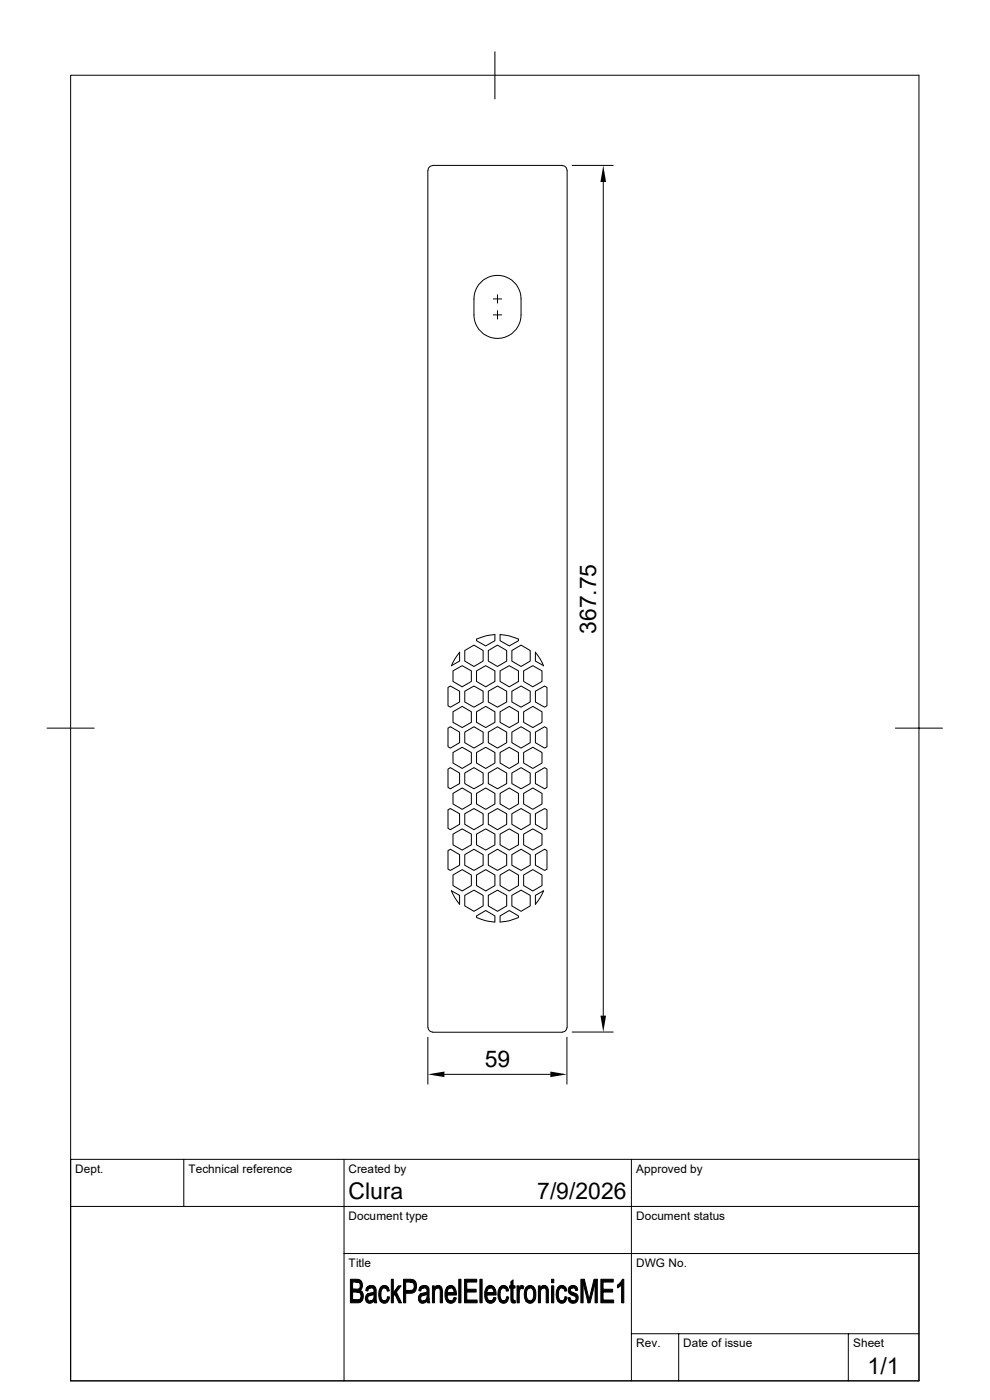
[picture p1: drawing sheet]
<svg xmlns="http://www.w3.org/2000/svg" width="210mm" height="297mm" viewBox="0 0 210 297" stroke-linecap="round" stroke-linejoin="round" font-family="sans-serif">
<g fill="none" stroke="#000" stroke-width=".21">
<path d="M15 16h179.9v276.9h-179.9zM105 11v10M90.8 36.1v181.9M91.8 35.1l-.5 .2-.4 .3-.1 .5M91.8 35.1h27.5M119.3 35.1l.7 .3 .3 .7M120.3 36.1v181.9M121.4 35.1h8.7M128 38.6v176.9M102 59.9a5 5 0 0 1 5.5-1.1 5 5 0 0 1 3 4.6v3.4a5 5 0 0 1-5 5 5 5 0 0 1-5-5v-3.4a4.9 4.9 0 0 1 1.5-3.5zM104.6 63.4h1.8M104.6 66.8h1.8"/>
<path d="M105.5 62.5v1.8M105.5 65.9v1.8M98.6 138l1.9-1.1 2 1.1v2.3l-2 1.1-1.9-1.1zM101.1 135.6l1.9-.7 2-.3v1.3l-2 1.1-1.9-1.1zM103.6 138l1.9-1.1 2 1.1v2.3l-2 1.1-1.9-1.1zM106.1 134.6l2 .3 1.2 .4 .7 .3v.3l-2 1.1-1.9-1.1zM108.6 138l1.9-1.1 2 1.1v2.3l-2 1.1-1.9-1.1zM10 154.5h10M95 154.5l.5-.3 2 1.1v2.3l-2 1.1-.5-.3zM95 145.8l.5-.3 2 1.1v2.3l-2 1.1-.5-.3zM95.8 141.2l1.7-.9v-2l-1 1.4-.7 1.6M96.1 151l1.9-1.1 2 1.1v2.2l-2 1.1-1.9-1.1z"/>
<path d="M96.1 159.6l1.9-1.1 2 1.1v2.3l-2 1.1-1.9-1.1zM96.1 142.3l1.9-1.1 2 1.1v2.3l-2 1.1-1.9-1.1zM98.6 146.6l1.9-1.1 2 1.1v2.3l-2 1.1-1.9-1.1zM98.6 155.3l1.9-1.1 2 1.1v2.3l-2 1.1-1.9-1.1zM101.1 159.6l1.9-1.1 2 1.1v2.3l-2 1.1-1.9-1.1zM101.1 142.3l1.9-1.1 2 1.1v2.3l-2 1.1-1.9-1.1zM101.1 151l1.9-1.1 2 1.1v2.2l-2 1.1-1.9-1.1zM103.6 155.3l1.9-1.1 2 1.1v2.3l-2 1.1-1.9-1.1zM103.6 146.6l1.9-1.1 2 1.1v2.3l-2 1.1-1.9-1.1zM106.1 151l1.9-1.1 2 1.1v2.2l-2 1.1-1.9-1.1zM106.1 142.3l1.9-1.1 2 1.1v2.3l-2 1.1-1.9-1.1zM106.1 159.6l1.9-1.1 2 1.1v2.3l-2 1.1-1.9-1.1z"/>
<path d="M108.6 155.3l1.9-1.1 2 1.1v2.3l-2 1.1-1.9-1.1zM108.6 146.6l1.9-1.1 2 1.1v2.3l-2 1.1-1.9-1.1zM111.1 142.3l1.9-1.1 2 1.1v2.3l-2 1.1-1.9-1.1zM111.1 151l1.9-1.1 2 1.1v2.2l-2 1.1-1.9-1.1zM111.1 159.6l1.9-1.1 2 1.1v2.3l-2 1.1-1.9-1.1zM113.6 155.3l1.9-1.1 .5 .3v3.9l-.5 .3-1.9-1.1zM113.6 146.6l1.9-1.1 .5 .3v3.9l-.5 .3-1.9-1.1zM115.3 141.2l-1.7-.9v-2l1 1.4 .7 1.6M189.9 154.5h10M95 163.2l.5-.3 2 1.1v2.2l-2 1.1-.5-.3zM95 171.8l.5-.3 2 1.1v2.3l-2 1.1-.5-.3zM96.1 168.3l1.9-1.1 2 1.1v2.3l-2 1.1-1.9-1.1z"/>
<path d="M96.1 177l1.9-1.1 2 1.1v2.2l-2 1.1-1.9-1.1zM98.6 172.6l1.9-1.1 2 1.1v2.3l-2 1.1-1.9-1.1zM98.6 164l1.9-1.1 2 1.1v2.2l-2 1.1-1.9-1.1zM101.1 177l1.9-1.1 2 1.1v2.2l-2 1.1-1.9-1.1zM101.1 168.3l1.9-1.1 2 1.1v2.3l-2 1.1-1.9-1.1zM103.6 164l1.9-1.1 2 1.1v2.2l-2 1.1-1.9-1.1zM103.6 172.6l1.9-1.1 2 1.1v2.3l-2 1.1-1.9-1.1zM106.1 177l1.9-1.1 2 1.1v2.2l-2 1.1-1.9-1.1zM106.1 168.3l1.9-1.1 2 1.1v2.3l-2 1.1-1.9-1.1zM108.6 172.6l1.9-1.1 2 1.1v2.3l-2 1.1-1.9-1.1zM108.6 164l1.9-1.1 2 1.1v2.2l-2 1.1-1.9-1.1zM111.1 177l1.9-1.1 2 1.1v2.2l-2 1.1-1.9-1.1z"/>
<path d="M111.1 168.3l1.9-1.1 2 1.1v2.3l-2 1.1-1.9-1.1zM113.6 164l1.9-1.1 .5 .3v3.8l-.5 .3-1.9-1.1zM113.6 172.6l1.9-1.1 .5 .3v3.9l-.5 .3-1.9-1.1zM95 180.5l.5-.3 2 1.1v2.3l-2 1.1-.5-.3zM95.8 189l1.7 .9v2l-1-1.4zM96.1 185.6l1.9-1.1 2 1.1v2.3l-2 1.1-1.9-1.1zM98.6 189.9l1.9-1.1 2 1.1v2.3l-2 1.1-1.9-1.1zM98.6 181.3l1.9-1.1 2 1.1v2.3l-2 1.1-1.9-1.1zM101.1 185.6l1.9-1.1 2 1.1v2.3l-2 1.1-1.9-1.1zM101.1 194.6l1.9 .7 2 .3M101.1 194.6v-.3l1.9-1.1 2 1.1v1.3M103.6 181.3l1.9-1.1 2 1.1v2.3l-2 1.1-1.9-1.1z"/>
<path d="M103.6 189.9l1.9-1.1 2 1.1v2.3l-2 1.1-1.9-1.1zM106.1 185.6l1.9-1.1 2 1.1v2.3l-2 1.1-1.9-1.1zM108.6 181.3l1.9-1.1 2 1.1v2.3l-2 1.1-1.9-1.1zM108.6 189.9l1.9-1.1 2 1.1v2.3l-2 1.1-1.9-1.1zM110 194.6l-1.9 .7-2 .3M110 194.6v-.3l-2-1.1-1.9 1.1v1.3M111.1 185.6l1.9-1.1 2 1.1v2.3l-2 1.1-1.9-1.1zM113.6 181.3l1.9-1.1 .5 .3v3.9l-.5 .3-1.9-1.1zM113.6 189.9l1.7-.9-.7 1.5-1 1.4zM90.8 218l.3 .7 .7 .2M91.8 219h27.5M120.3 218l-.3 .7-.7 .2"/>
<path d="M121.4 218.9h8.7M90.8 220v10M94.3 227.9h22.5M120.3 220v10M15 255.9h179.9M39 246v9.9M73 246v46.9M133.9 246v46.9M194.9 246h-179.9v46.9M73 265.9h121.9M133.9 283h61M144 283v9.9"/>
<path d="M180 283v9.9"/>
</g>
<g fill="#000" stroke="#000" stroke-width=".21">
<path d="M74.3 271.4h1.8l.7 .6h-2v1.5l1.8 .1-.2 .1 .4 .4h-2v1.7h2l-.3 .5-2.2 .1z" fill-rule="evenodd"/>
<path d="M75.5 272h1.3l.1 .4v.6l-.3 .6-1.8-.1h.8a.77 .77 0 0 0 .8-.8 .77 .77 0 0 0-.9-.7z" fill-rule="evenodd"/>
<path d="M75.6 274.1h1.2l.3 .9-.3 .8h-2h.9a.85 .85 0 0 0 .9-.9 .85 .85 0 0 0-1-.8z" fill-rule="evenodd"/>
<path d="M77.8 273.2h.8a.64 .64 0 0 0-.6 .7l-.4-.1z" fill-rule="evenodd"/>
<path d="M77.8 274.7l.1-.2 1.4 .1-.5 .2a.63 .63 0 0 0-.8 .5 .63 .63 0 0 0 .5 .7l.8 .1a1.03 1.03 0 0 1-1.6 .1 1.03 1.03 0 0 1 .1-1.5z" fill-rule="evenodd"/>
<path d="M78 272.9a1.1 1.1 0 0 1 1.3-.1 1.1 1.1 0 0 1 .5 1.3l.1 2.3h-.4l-.1-.4-.6-.1 .5-.5v-.8l-1.4-.1 .8-.2a.54 .54 0 0 0 .7-.4 .54 .54 0 0 0-.5-.7h-1.1z" fill-rule="evenodd"/>
<path d="M78.5 276h.9z" fill-rule="evenodd"/>
<path d="M80.8 273a1.01 1.01 0 0 1 1.6 .2h-.8a1.27 1.27 0 0 0-.8 1.7l.3 .9 .4 .2h-.8a3.1 3.1 0 0 1 .1-3z" fill-rule="evenodd"/>
<path d="M80.7 276h1l.3-.3 .2-.6 .4 .1a1.09 1.09 0 0 1-.6 1.2 1.09 1.09 0 0 1-1.3-.4z" fill-rule="evenodd"/>
<path d="M81.6 273.2h.8l.2 .7h-.4l-.1-.1a.58 .58 0 0 0-.5-.6z" fill-rule="evenodd"/>
<path d="M83 271.4h.4v2.9l.4 .3-.4 .4v1.4h-.4z" fill-rule="evenodd"/>
<path d="M84.5 272.8h.6l-1 1.3 1.1 2.3h-.6l-.8-1.8-.4-.3z" fill-rule="evenodd"/>
<path d="M85.6 271.4h1.9l.7 .5-2.1 .1v1.8l2 .1-.6 .4-1.4 .1v2h-.5z" fill-rule="evenodd"/>
<path d="M87 272l1.2-.1 .1 .6v.9l-.2 .5-2-.1h.9a.94 .94 0 0 0 .9-.7 .94 .94 0 0 0-.4-1z" fill-rule="evenodd"/>
<path d="M89 273.2h1a.59 .59 0 0 0-.7 .7l-.4-.1z" fill-rule="evenodd"/>
<path d="M89 274.7l.2-.2 1.4 .1-.3 .1a.79 .79 0 0 0-.8 .3 .79 .79 0 0 0-.2 .8l.3 .2 1 .1a1.03 1.03 0 0 1-1.6 .2 1.03 1.03 0 0 1 0-1.6z" fill-rule="evenodd"/>
<path d="M89.2 272.9a1.1 1.1 0 0 1 1.4-.1 1.1 1.1 0 0 1 .4 1.3l.2 2.3h-.5l-.1-.4-.6-.1 .5-.4 .1-.9-1.4-.1 .7-.2a.54 .54 0 0 0 .7-.5 .54 .54 0 0 0-.6-.6h-1z" fill-rule="evenodd"/>
<path d="M89.7 276h.9z" fill-rule="evenodd"/>
<path d="M91.7 272.8h.4v.5h.5l-.2 .2-.2 .7v2.2h-.5z" fill-rule="evenodd"/>
<path d="M92.2 273.2h.7l-.8 .1z" fill-rule="evenodd"/>
<path d="M92.4 272.9a.94 .94 0 0 1 1.1 0 .94 .94 0 0 1 .4 1v2.5h-.5v-2.5a.59 .59 0 0 0-.5-.7h-.7z" fill-rule="evenodd"/>
<path d="M94.7 273.2h.9l-.5 .3-.2 .7 1.9 .1v.1v.3h-2l.2 .8 .6 .5h-.9a3.2 3.2 0 0 1 0-2.8z" fill-rule="evenodd"/>
<path d="M94.9 273a1.11 1.11 0 0 1 1.2-.2 1.11 1.11 0 0 1 .6 1.1l.1 .4-1.9-.1h1.5l-.2-.6-.3-.3-1.2-.1z" fill-rule="evenodd"/>
<path d="M94.7 276h1.1l.3-.3 .2-.4h.5a1.12 1.12 0 0 1-.8 1.1 1.12 1.12 0 0 1-1.3-.4z" fill-rule="evenodd"/>
<path d="M97.3 271.4h.5v5h-.5z" fill-rule="evenodd"/>
<path d="M98.6 271.4h2.5v.6h-2.1v1.5h2v.6h-2v1.7h2.2v.6h-2.6z" fill-rule="evenodd"/>
<path d="M101.8 271.4h.5v5h-.5z" fill-rule="evenodd"/>
<path d="M103.1 273.2h1l-.6 .3-.2 .7 1.9 .1v.1v.3h-1.9l.2 1 .6 .3h-.9a3.2 3.2 0 0 1-.1-2.8z" fill-rule="evenodd"/>
<path d="M103.3 273a1.17 1.17 0 0 1 1.3-.1 1.17 1.17 0 0 1 .6 1.2v.2l-1.9-.1h1.5l-.2-.6-.2-.3-1.2-.1z" fill-rule="evenodd"/>
<path d="M103.2 276h1l.4-.3 .2-.4h.4a1.12 1.12 0 0 1-.8 1.1 1.12 1.12 0 0 1-1.2-.4z" fill-rule="evenodd"/>
<path d="M106.1 273a.97 .97 0 0 1 1.6 .2h-.9a1.19 1.19 0 0 0-.7 1.5l.2 .9 .5 .4h-.8a2.91 2.91 0 0 1 .1-3z" fill-rule="evenodd"/>
<path d="M106 276h.9l.4-.2 .2-.7 .4 .1a1.09 1.09 0 0 1-.6 1.2 1.09 1.09 0 0 1-1.3-.4z" fill-rule="evenodd"/>
<path d="M106.8 273.2h.9l.2 .7h-.5v-.1a.58 .58 0 0 0-.6-.6z" fill-rule="evenodd"/>
<path d="M108.4 271.9l.4-.4v1.3h.5v.5h-.5v2.4l.3 .2h-.7v-.1v-2.5h-.3v-.5h.3z" fill-rule="evenodd"/>
<path d="M108.4 275.9l.9-.1v.6h-.3a.51 .51 0 0 1-.6-.5z" fill-rule="evenodd"/>
<path d="M109.7 272.8h.4v.5h.6l-.3 .2-.2 .7v2.2h-.5z" fill-rule="evenodd"/>
<path d="M110.4 272.8l.3-.1 .4 .2-.1 .6-.9-.2z" fill-rule="evenodd"/>
<path d="M111.5 273.2h.9a1.62 1.62 0 0 0-.6 2.3l.6 .5h-.9a3.1 3.1 0 0 1 0-2.8z" fill-rule="evenodd"/>
<path d="M111.7 273a1.23 1.23 0 0 1 1.4-.1 1.23 1.23 0 0 1 .6 1.4 1.74 1.74 0 0 1-1.1 2.2h-.4l-.7-.5h.9a1.14 1.14 0 0 0 .8-1.6v-.5l-.4-.6-1.3-.1z" fill-rule="evenodd"/>
<path d="M114.2 272.8h.4v.5h.5l-.2 .2-.3 .7v2.2h-.4z" fill-rule="evenodd"/>
<path d="M114.6 273.2h.8l-.8 .1z" fill-rule="evenodd"/>
<path d="M114.9 272.9a.94 .94 0 0 1 1.1 0 .94 .94 0 0 1 .3 1v2.5h-.4v-2.5a.59 .59 0 0 0-.5-.7h-.8z" fill-rule="evenodd"/>
<path d="M117 272.8h.5v3.6h-.5z" fill-rule="evenodd"/>
<path d="M117 271.4h.5v.7h-.5z" fill-rule="evenodd"/>
<path d="M118.4 273a.97 .97 0 0 1 1.6 .2h-.8a1.19 1.19 0 0 0-.8 1.5l.3 .9 .5 .4h-.9a2.91 2.91 0 0 1 .1-3z" fill-rule="evenodd"/>
<path d="M118.3 276h1l.3-.2 .2-.7 .5 .1a1.09 1.09 0 0 1-.7 1.2 1.09 1.09 0 0 1-1.3-.4z" fill-rule="evenodd"/>
<path d="M119.2 273.2h.8l.2 .7h-.4v-.1a.58 .58 0 0 0-.6-.6z" fill-rule="evenodd"/>
<path d="M120.7 273.2h.8a.5 .5 0 0 0-.5 .6 .5 .5 0 0 0 .6 .4 1.13 1.13 0 0 1 1 1.6 1.13 1.13 0 0 1-1.9 .2h.9a.58 .58 0 0 0 .6-.7 .58 .58 0 0 0-.7-.5 1.09 1.09 0 0 1-.8-1.6z" fill-rule="evenodd"/>
<path d="M120.5 275.3h.4v.1a.58 .58 0 0 0 .7 .6h-.9z" fill-rule="evenodd"/>
<path d="M120.8 273a1.04 1.04 0 0 1 1.1-.2 1.04 1.04 0 0 1 .7 .9l-.5 .1a.52 .52 0 0 0-.6-.6h-.8z" fill-rule="evenodd"/>
<path d="M123.2 271.4h.8l-.3 .8v4.2h-.5z" fill-rule="evenodd"/>
<path d="M124 271.4l1 4.2-.2 .8-1.1-4.2z" fill-rule="evenodd"/>
<path d="M126.7 271.4v5h-.5v-4.2z" fill-rule="evenodd"/>
<path d="M126 271.4h.7l-.5 .8-1 4.2h-.4z" fill-rule="evenodd"/>
<path d="M127.5 271.4h2.6v.6h-2.2v1.5h2.1v.6h-2.1v1.7h2.3v.6h-2.7z" fill-rule="evenodd"/>
<path d="M131 272.6l.3-.1h.6l-.9 .7z" fill-rule="evenodd"/>
<path d="M132 271.4h.3v5h-.4v-3.9h-.6z" fill-rule="evenodd"/>
</g>
<path d="M128 35.1l.6 3.5h-1.2zM127.4 215.5h1.2l-.6 3.4zM90.8 227.9l3.5-.6v1.2zM116.8 227.3l3.5 .6-3.5 .6z" fill="#000"/>
<g font-size="4.9">
<text x="126.5" y="134.5" transform="rotate(-90 126.5 134.5)">367.75</text>
<text x="102.8" y="226.4">59</text>
<text x="73.9" y="254.5">Clura</text>
<text x="113.9" y="254.5">7/9/2026</text>
<text x="184.1" y="291.6">1/1</text>
</g>
<g font-size="2.5">
<text x="16" y="248.8">Dept.</text>
<text x="40" y="248.8">Technical reference</text>
<text x="74" y="248.8">Created by</text>
<text x="134.9" y="248.8">Approved by</text>
<text x="74" y="258.7">Document type</text>
<text x="135" y="258.7">Document status</text>
<text x="74" y="268.7">Title</text>
<text x="135" y="268.7">DWG No.</text>
<text x="135" y="285.8">Rev.</text>
<text x="145" y="285.8">Date of issue</text>
<text x="181" y="285.8">Sheet</text>
</g>
</svg>
